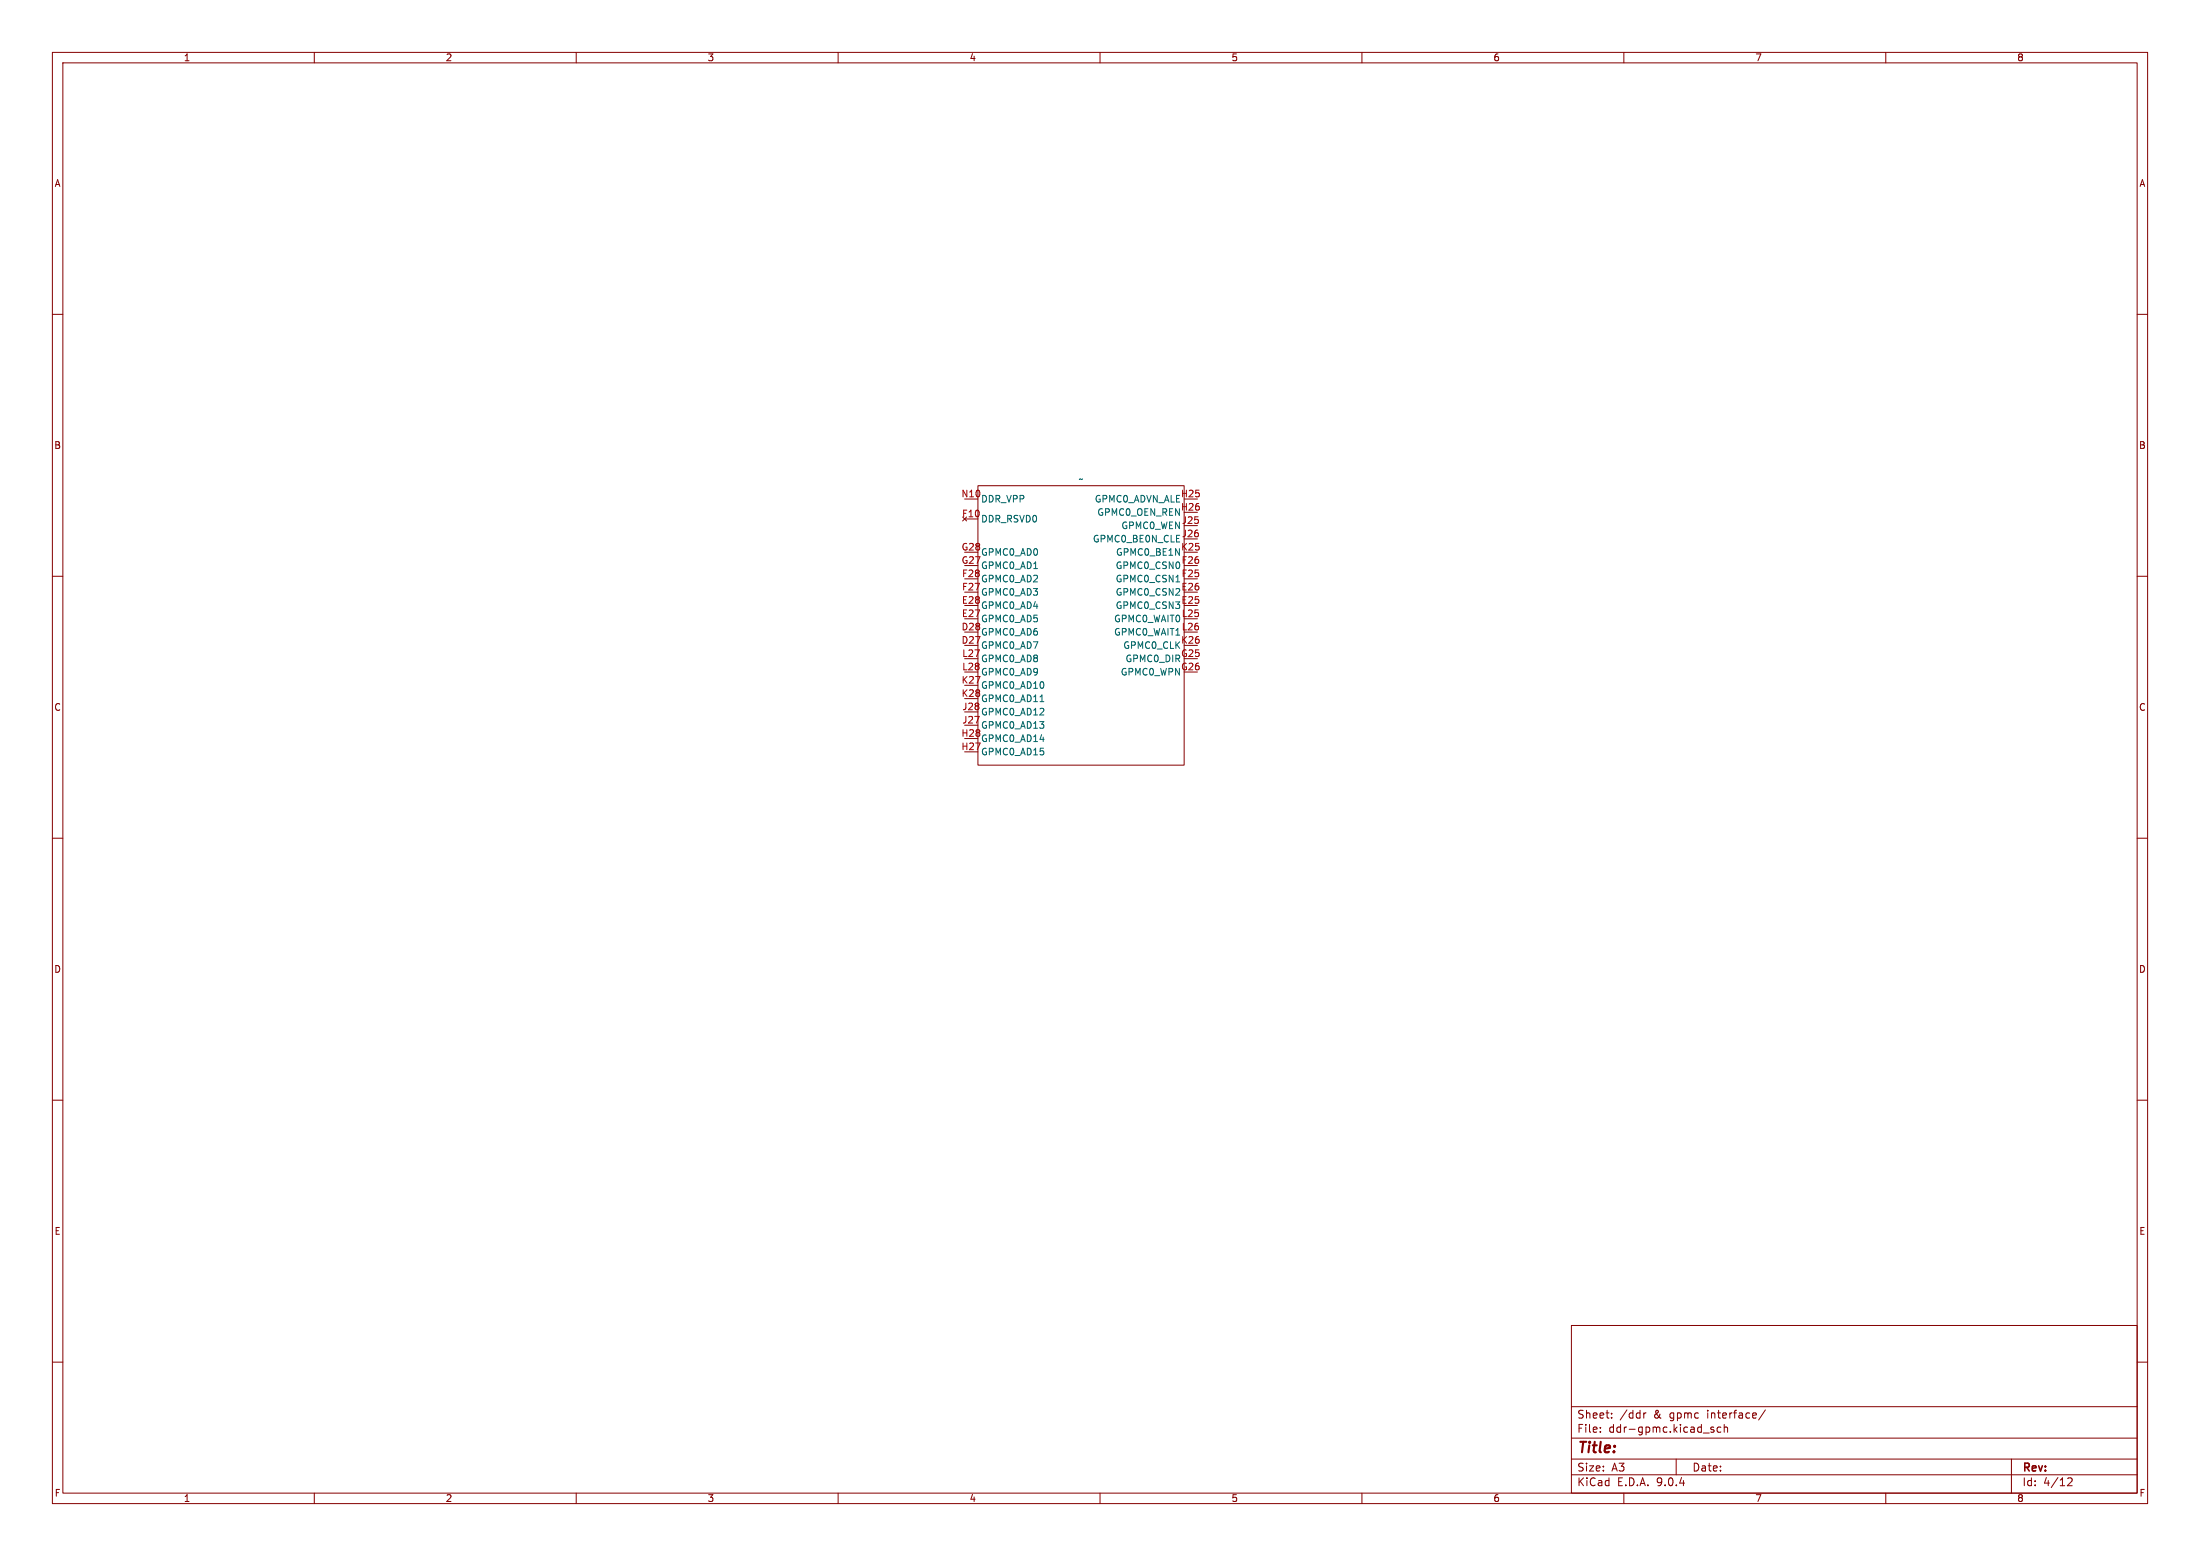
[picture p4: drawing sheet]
<svg xmlns="http://www.w3.org/2000/svg" width="420mm" height="297mm" viewBox="0 0 420 297" stroke-linecap="round" stroke-linejoin="round" font-family="sans-serif">
<g fill="none" stroke="#840000" stroke-width=".19">
<path d="M10 10h400v277h-400zM12 12h396v273h-396zM60 10v2M110 10v2M160 10v2M210 10v2M260 10v2M310 10v2M360 10v2M10 60h2M408 60h2M186.7 92.7h39.4v53.4h-39.4z"/>
<path d="M10 110h2M408 110h2M10 160h2M408 160h2M10 210h2M408 210h2M300 253h108v32h-108zM10 260h2M300 278.5h108M300 274.5h108M300 268.5h108M305.5 273.2v.2"/>
<path d="M305.5 272.5v.1M307.7 270.5v.2M307.7 269.8v.1M313.8 269.7v1M314.2 269.7l-.3 .1-.1 .2M320 278.5v3M327.2 272.5l-.4-.1-.2 .2 .1 .2 .5 .2v.3h-.6M328.5 272.5l-.4-.1-.3 .3 .1 .6h.6M329.2 272.5l.2-.1 .3 .1 .1 .9M329.2 271.9v1.5M337 269.1l-1.3 1.9M384 278.5v6.5"/>
<path d="M408 260h2M60 285v2M110 285v2M160 285v2M210 285v2M260 285v2M300 281.5h108M310 285v2M360 285v2M394.7 282.2l.6-.1 .2 .1 .1 .3-.9 1.1h.9"/>
</g>
<path d="M224.5 111.1h.7M198.5 133.9h.8" fill="none" stroke="#006464" stroke-width=".19"/>
<text font-size="2.8" fill="#840000" x="301" y="277.9">Title:</text>
<g font-size="2.1" fill="#840000">
<text x="301" y="273.7">File:</text>
<text x="301" y="271">Sheet:</text>
<text x="307.1" y="273.7">ddr-gpmc.kicad_sch</text>
<text x="309.2" y="271">/ddr</text>
<text x="315.7" y="271">&amp;</text>
<text x="318.9" y="271">gpmc</text>
<text x="326.2" y="271">interface/</text>
<text x="301" y="281.1">Size:</text>
<text x="307.6" y="281.1">A3</text>
<text x="323" y="281.1">Date:</text>
<text x="386" y="281.3">Rev:</text>
<text x="301" y="283.9">KiCad</text>
<text x="308.7" y="283.9">E.D.A.</text>
<text x="316.3" y="283.9">9.0.4</text>
<text x="386" y="283.9">Id:</text>
<text x="390.1" y="283.9">4/12</text>
</g>
<g font-size="1.8" fill="#840000">
<text x="35" y="11.9">1</text>
<text x="85" y="11.9">2</text>
<text x="135" y="11.9">3</text>
<text x="185" y="11.9">4</text>
<text x="235" y="11.9">5</text>
<text x="285" y="11.9">6</text>
<text x="335" y="11.9">7</text>
<text x="385" y="11.9">8</text>
<text x="10.3" y="35.9">A</text>
<text x="408.3" y="35.9">A</text>
<text x="10.3" y="85.9">B</text>
<text x="408.2" y="85.9">B</text>
<text x="10.3" y="135.9">C</text>
<text x="408.2" y="135.9">C</text>
<text x="10.3" y="185.9">D</text>
<text x="408.2" y="185.9">D</text>
<text x="10.3" y="235.9">E</text>
<text x="408.3" y="235.9">E</text>
<text x="10.3" y="285.9">F</text>
<text x="35" y="286.9">1</text>
<text x="85" y="286.9">2</text>
<text x="135" y="286.9">3</text>
<text x="185" y="286.9">4</text>
<text x="235" y="286.9">5</text>
<text x="285" y="286.9">6</text>
<text x="335" y="286.9">7</text>
<text x="385" y="286.9">8</text>
<text x="408.3" y="285.9">F</text>
</g>
<g font-size="1.8" fill="#a90000">
<text x="183.4" y="95">N10</text>
<text x="225.4" y="95">H25</text>
<text x="183.6" y="98.8">F10</text>
<text x="225.4" y="97.5">H26</text>
<text x="225.5" y="100.1">J25</text>
<text x="183.5" y="105.2">G28</text>
<text x="183.5" y="107.7">G27</text>
<text x="225.4" y="105.2">K25</text>
<text x="225.5" y="107.7">F26</text>
<text x="225.5" y="102.6">J26</text>
<text x="183.6" y="110.2">F28</text>
<text x="183.6" y="112.8">F27</text>
<text x="225.4" y="112.8">E26</text>
<text x="225.5" y="110.2">F25</text>
<text x="183.5" y="115.3">E28</text>
<text x="183.5" y="117.9">E27</text>
<text x="225.4" y="115.3">E25</text>
<text x="225.5" y="117.9">L25</text>
<text x="183.5" y="120.4">D28</text>
<text x="183.5" y="122.9">D27</text>
<text x="183.6" y="125.5">L27</text>
<text x="225.4" y="122.9">K26</text>
<text x="225.4" y="125.5">G25</text>
<text x="225.5" y="120.4">L26</text>
<text x="183.5" y="130.6">K27</text>
<text x="183.6" y="128">L28</text>
<text x="225.4" y="128">G26</text>
<text x="183.5" y="133.1">K28</text>
<text x="183.6" y="135.6">J28</text>
<text x="183.4" y="140.7">H28</text>
<text x="183.4" y="143.3">H27</text>
<text x="183.6" y="138.2">J27</text>
</g>
<g font-size="1.8" fill="#006464">
<text x="205.8" y="92.3">~</text>
<text x="187.2" y="96.1">DDR_VPP</text>
<text x="187.2" y="99.9">DDR_RSVD0</text>
<text x="208.9" y="96.1">GPMC0_ADVN_ALE</text>
<text x="209.4" y="98.7">GPMC0_OEN_REN</text>
<text x="214" y="101.2">GPMC0_WEN</text>
<text x="187.2" y="106.3">GPMC0_AD0</text>
<text x="208.5" y="103.7">GPMC0_BE0N_CLE</text>
<text x="213" y="106.3">GPMC0_BE1N</text>
<text x="187.2" y="108.8">GPMC0_AD1</text>
<text x="187.2" y="111.4">GPMC0_AD2</text>
<text x="187.2" y="113.9">GPMC0_AD3</text>
<text x="212.9" y="108.8">GPMC0_CSN0</text>
<text x="212.9" y="111.4">GPMC0_CSN1</text>
<text x="212.9" y="113.9">GPMC0_CSN2</text>
<text x="187.2" y="116.4">GPMC0_AD4</text>
<text x="187.2" y="119">GPMC0_AD5</text>
<text x="212.6" y="119">GPMC0_WAIT0</text>
<text x="212.9" y="116.4">GPMC0_CSN3</text>
<text x="187.2" y="121.5">GPMC0_AD6</text>
<text x="187.2" y="124.1">GPMC0_AD7</text>
<text x="212.6" y="121.5">GPMC0_WAIT1</text>
<text x="214.3" y="124.1">GPMC0_CLK</text>
<text x="187.2" y="126.6">GPMC0_AD8</text>
<text x="187.2" y="129.1">GPMC0_AD9</text>
<text x="187.2" y="131.7">GPMC0_AD10</text>
<text x="213.9" y="129.1">GPMC0_WPN</text>
<text x="214.8" y="126.6">GPMC0_DIR</text>
<text x="187.2" y="134.2">GPMC0_AD11</text>
<text x="187.2" y="136.8">GPMC0_AD12</text>
<text x="187.2" y="139.3">GPMC0_AD13</text>
<text x="187.2" y="141.8">GPMC0_AD14</text>
<text x="187.2" y="144.4">GPMC0_AD15</text>
</g>
</svg>
